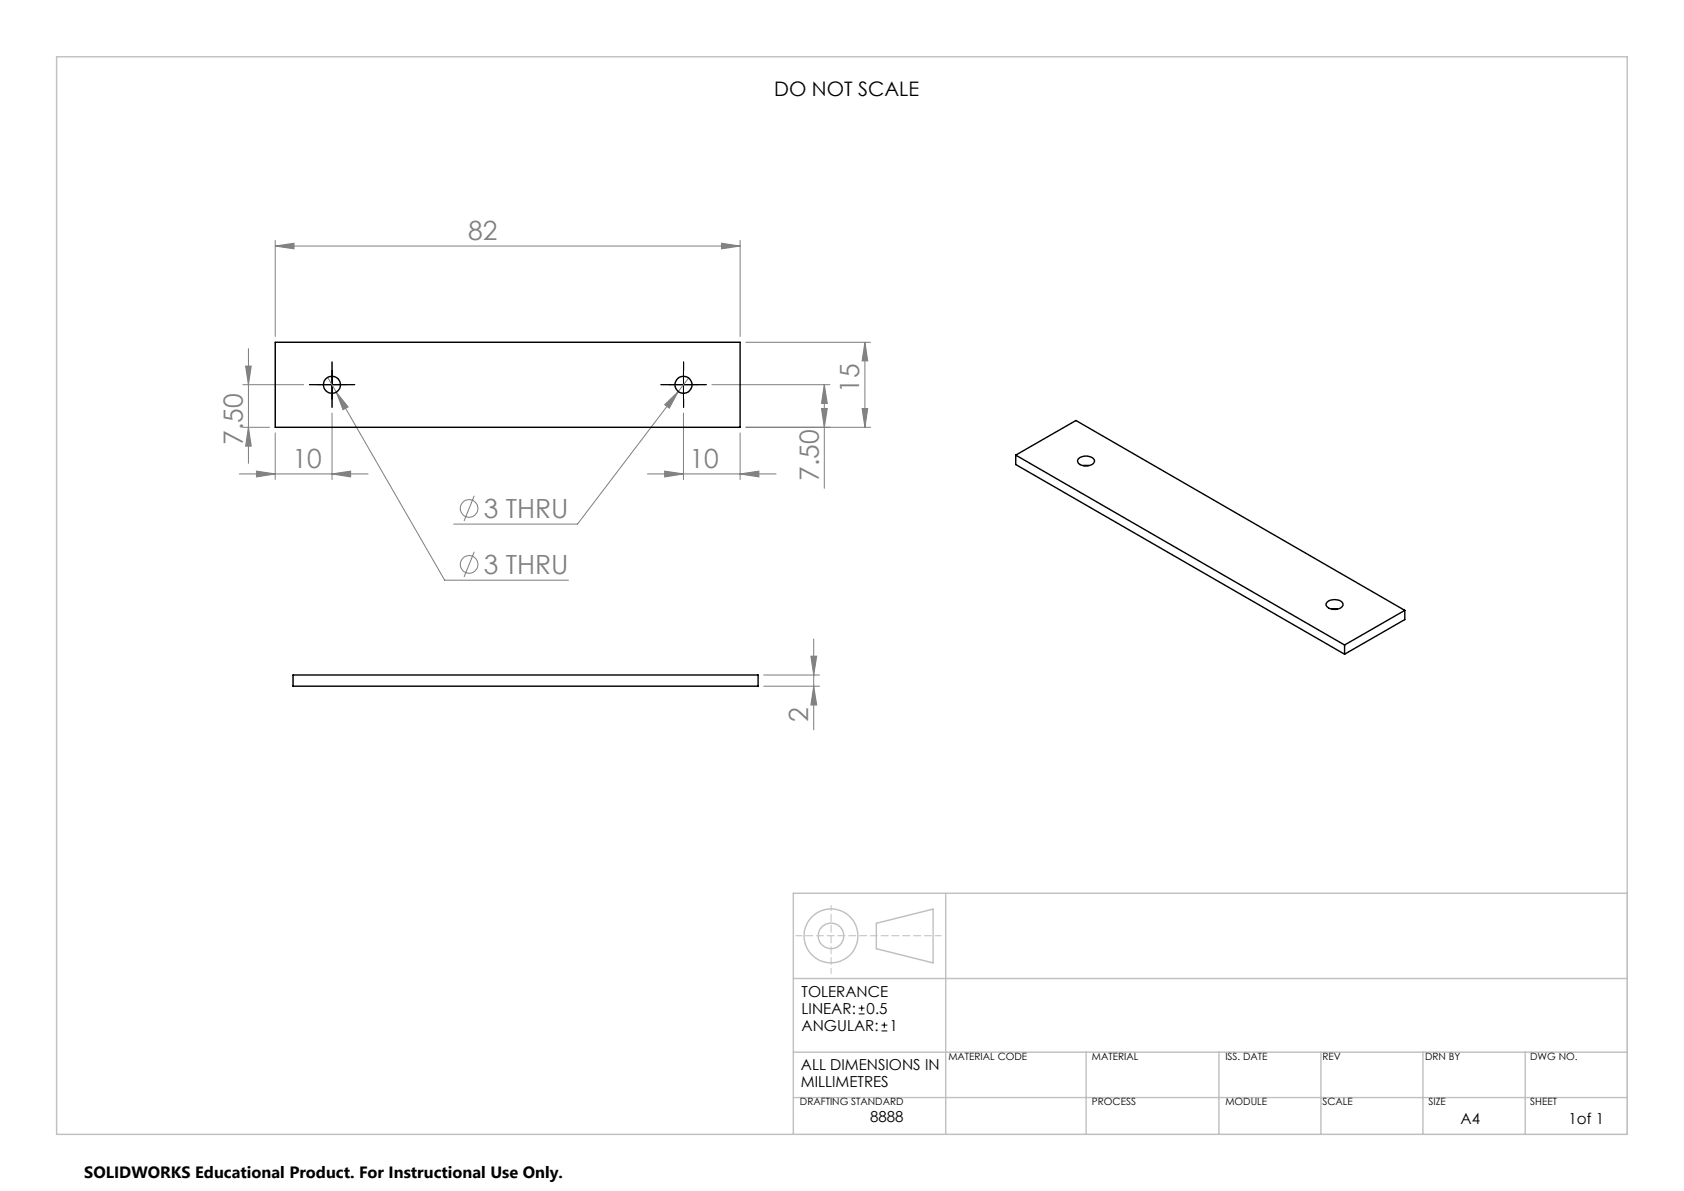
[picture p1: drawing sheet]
<svg xmlns="http://www.w3.org/2000/svg" width="297mm" height="210mm" viewBox="0 0 297 210" stroke-linecap="round" stroke-linejoin="round" font-family="sans-serif">
<g fill="none" stroke="#c0c0c0" stroke-width=".25">
<path d="M10 10h277v190h-277zM166.8 157.5v42.5M287 157.5h-147.1v42.5M139.9 172.5h147.1M154.6 162.8l10-2.5v9.5l-10-2.5zM139.9 193.5h147.1M139.9 185.5h147.1M191.6 185.5v14.5M215 185.5v14.5M233 185.5v14.5M251 185.5v14.5M269 185.5v14.5"/>
<circle cx="146.5" cy="165" r="2.25"/>
<circle cx="146.6" cy="165" r="4.7"/>
</g>
<path d="M287 157.5v42.5h-147.1" fill="none" stroke="#c0c0c0" stroke-width=".18"/>
<path d="M146.6 171.6v-12" fill="none" stroke="#c0c0c0" stroke-width=".18" stroke-dasharray="1.3 .6" stroke-dashoffset=".3"/>
<path d="M140.3 165h25.7" fill="none" stroke="#c0c0c0" stroke-width=".18" stroke-dasharray="1.3 .6" stroke-dashoffset=".2"/>
<g fill="none" stroke="#808080" stroke-width=".18">
<path d="M48.5 43.4l3.4-.5v1zM48.5 42.4v16.9M48.5 43.4h82M127.2 42.9l3.3 .5-3.3 .5zM130.5 42.4v16.9M42.8 75.3h4.8M42.8 67.8h10.8M43.3 64.5h1l-.5 3.3zM43.8 61.5v20.2M43.8 75.3l.5 3.4h-1zM48.5 76.3v8.3M57.8 66.5l1.5 2.6"/>
<path d="M58.6 72.8v11.8M59.3 69.1l2.1 2.6-.9 .5zM59.3 69.1l19.1 33.2h21.9M117.2 71.4l2.4-2.4-1.6 3zM119.6 69l-17.8 23.4h-21.8M120.5 72.8v11.8M121.5 66.6l-1.9 2.4M125.6 67.8h20.8M130.5 76.3v8.3M131.6 60.4h21.9M144.9 72h1l-.5 3.3zM145.4 67.8v18.3"/>
<path d="M145.4 67.8l.5 3.3h-1zM152 72h1l-.5 3.3zM152.5 60.4l.5 3.2h-1zM152.5 60.4v14.9M153.5 75.3h-21.9M42.2 83.6h22.7M45.2 83.1l3.3 .5-3.3 .5zM58.6 83.6l3.2-.5v1zM83.6 97.3l-1.8 4.4M83.6 87.4l-1.8 4.5M114.2 83.6h22.7M117.2 83.1l3.3 .5-3.3 .5z"/>
<path d="M130.5 83.6l3.3-.5v1zM134.7 119h9.8M143 115.7h1l-.5 3.3zM143.5 112.7v16M134.7 121h9.8M143.5 121l.5 3.3h-1z"/>
<circle cx="82.7" cy="89.6" r="1.56"/>
<circle cx="82.7" cy="99.5" r="1.56"/>
</g>
<path d="M56.1 67.8h-1.5M58.6 65.3v-1.5M58.6 70.3v1.5M61.1 67.8h1.5M118.1 67.8h-1.5M120.6 65.3v-1.5M120.6 70.3v1.5M123.1 67.8h1.5" fill="none" stroke="#000" stroke-width=".18" stroke-dasharray="15.2 1.3 1.3 1.3"/>
<path d="M56.1 67.8h4.9M58.6 65.3v5M118 67.8h5M120.5 65.3v5" fill="none" stroke="#000" stroke-width=".18"/>
<g fill="#808080">
<path d="M127.2 42.9l3.3 .5-3.3 .5zM48.5 43.4l3.4-.5v1zM58.6 83.6l3.2-.5v1zM45.2 83.1l3.3 .5-3.3 .5z"/>
<path d="M117.2 83.1l3.3 .5-3.3 .5zM130.5 83.6l3.3-.5v1zM59.3 69.1l1.2 3.1 .9-.5zM117.2 71.4l.8 .6 1.6-3z"/>
<path d="M152 72h1l-.5 3.3zM152.5 60.4l.5 3.2h-1z"/>
<path d="M145.4 67.8l.5 3.3h-1zM144.9 72h1l-.5 3.3zM43.3 64.5h1l-.5 3.3zM43.8 75.3l.5 3.4h-1zM143 115.7h1l-.5 3.3zM143.5 121l.5 3.3h-1z"/>
</g>
<g fill="none" stroke="#000" stroke-width=".25">
<path d="M48.5 60.4h82v14.9h-82zM179.1 80.2l10.7-6.1 58 33.5M179.1 80.2l58 33.5M179.1 80.2v1.7l58 33.4M190.3 80.8a1.97 1.97 0 0 1 2.7 .3 .98 .98 0 0 1-1.2 1 1.47 1.47 0 0 1-1.8-.8zM191 82.1h1M51.7 119h82v2h-82zM234 106.2a1.97 1.97 0 0 1 2.9 .2 1.09 1.09 0 0 1-1.2 1 1.57 1.57 0 0 1-1.8-.8zM234.9 107.4h1M237.1 113.7v1.6M247.8 107.6l-10.7 6.1M247.8 107.6v1.6l-10.7 6.1"/>
<circle cx="58.5" cy="67.8" r="1.5"/>
<circle cx="120.5" cy="67.9" r="1.49"/>
</g>
<path d="M151.4 178.8h1.1M151.4 177.8h1.1M152 177.3v1M155.5 181.8h1M155.5 180.8h1M156 180.3v1" fill="none" stroke="#000" stroke-width=".18"/>
<g font-size="4.7" fill="#808080">
<text x="82.6" y="42.3">82</text>
<text x="151.5" y="69.2" transform="rotate(-90 151.5 69.2)">15</text>
<text x="42.8" y="78.5" transform="rotate(-90 42.8 78.5)">7.50</text>
<text x="51.6" y="82.5">10</text>
<text x="121.6" y="82.5">10</text>
<text x="144.4" y="84.8" transform="rotate(-90 144.4 84.8)">7.50</text>
<text x="85.3" y="91.3">3 THRU</text>
<text x="85.3" y="101.2">3 THRU</text>
<text x="142.5" y="127.4" transform="rotate(-90 142.5 127.4)">2</text>
</g>
<text font-size="3.5" x="136.5" y="17">DO NOT SCALE</text>
<text font-size="2.9" x="14.9" y="207.6">SOLIDWORKS Educational Product. For Instructional Use Only.</text>
<g font-size="2.7">
<text x="141.4" y="175.8">TOLERANCE</text>
<text x="141.4" y="178.8">LINEAR:</text>
<text x="152.8" y="178.8">0.5</text>
<text x="141.4" y="181.8">ANGULAR:</text>
<text x="156.9" y="181.8">1</text>
<text x="141.2" y="188.7">ALL DIMENSIONS IN</text>
<text x="141.2" y="191.7">MILLIMETRES</text>
<text x="153.5" y="197.9">8888</text>
<text x="257.6" y="198.2">A4</text>
<text x="276.6" y="198.2">1of 1</text>
</g>
<g font-size="1.8">
<text x="167.3" y="186.9">MATERIAL CODE</text>
<text x="192.6" y="186.9">MATERIAL</text>
<text x="216.1" y="186.9">ISS. DATE</text>
<text x="233.2" y="186.9">REV</text>
<text x="251.3" y="186.9">DRN BY</text>
<text x="269.9" y="186.9">DWG NO.</text>
<text x="141.1" y="194.9">DRAFTING STANDARD</text>
<text x="192.6" y="194.8">PROCESS</text>
<text x="216.1" y="194.9">MODULE</text>
<text x="233.2" y="194.9">SCALE</text>
<text x="252" y="194.9">SIZE</text>
<text x="269.9" y="194.9">SHEET</text>
</g>
</svg>
